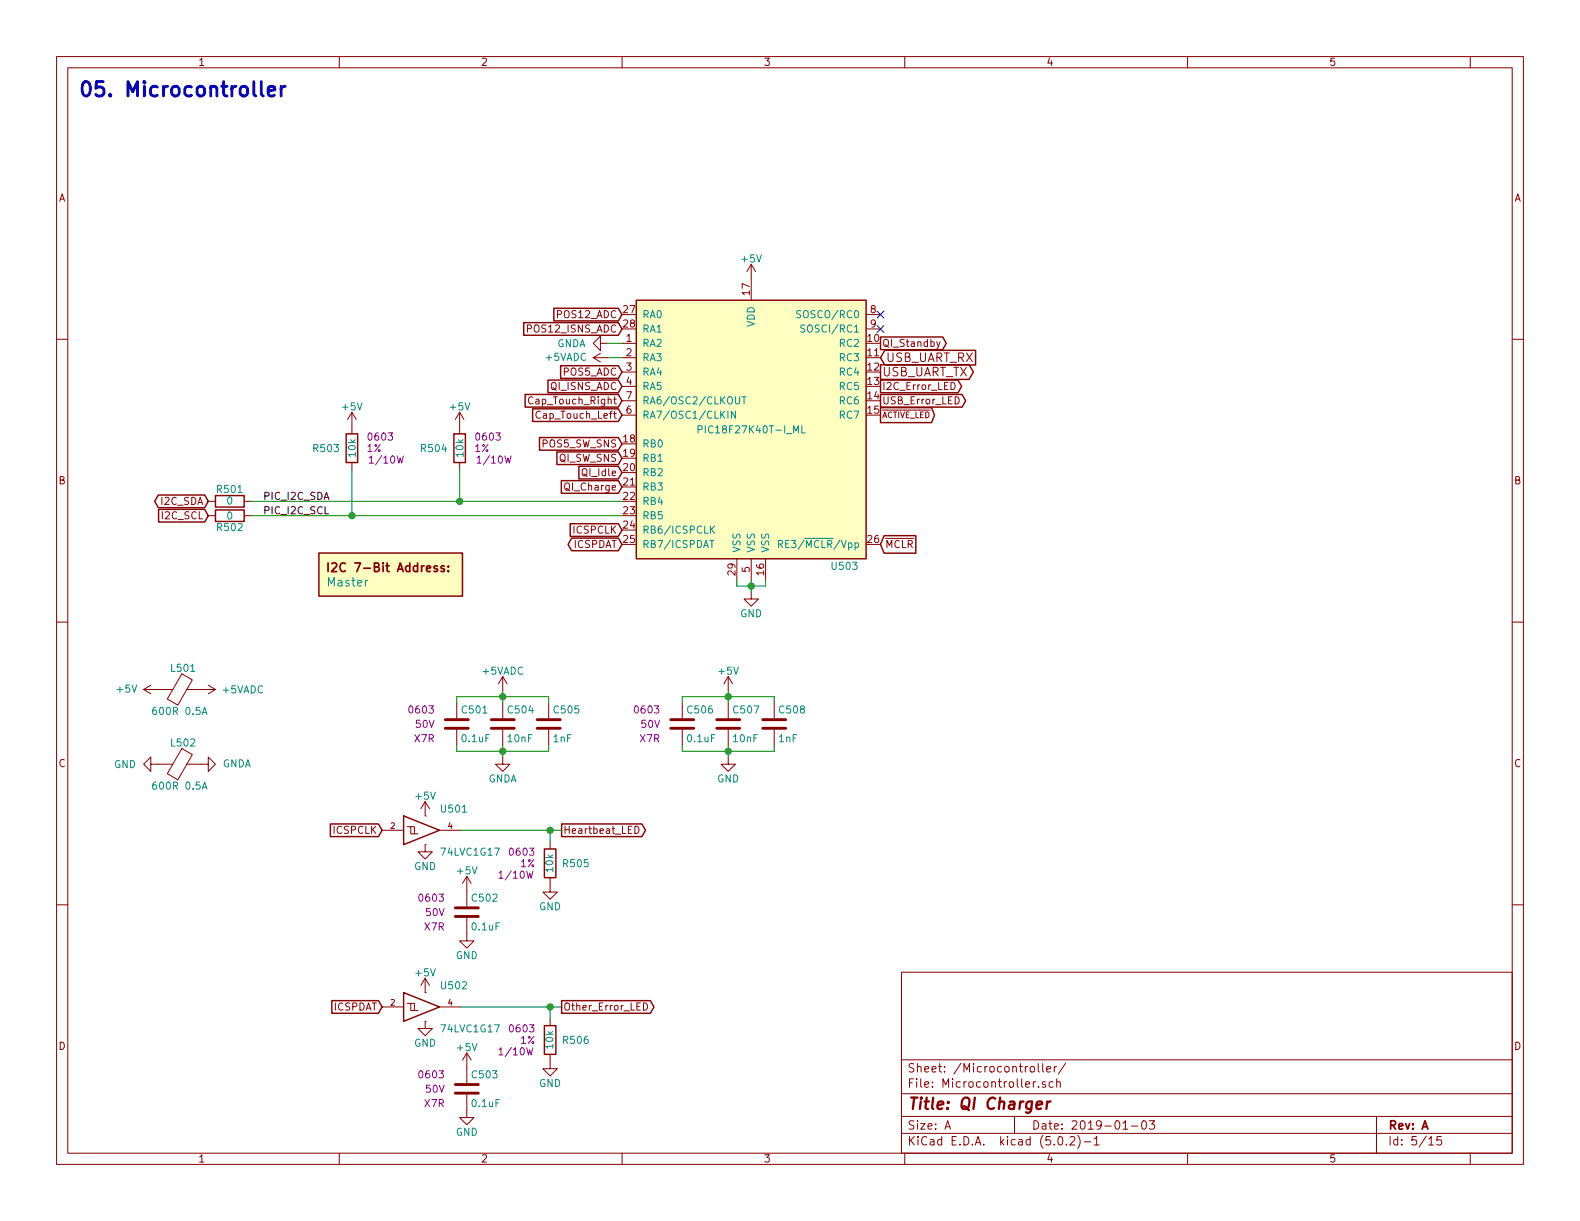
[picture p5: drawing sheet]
EESchema Schematic File Version 4
EELAYER 26 0
EELAYER END
$Descr A 11000 8500
encoding utf-8
Sheet 5 15
Title "QI Charger"
Date "2019-01-03"
Rev "A"
Comp ""
Comment1 ""
Comment2 ""
Comment3 ""
Comment4 ""
$EndDescr
$Comp
L Custom_Library:PIC18(L)F27K40T-I_ML U503
U 1 1
P 5230 2990
F 0 "U503" H 5980 2040 50  0000 R CNN
F 1 "PIC18F27K40T-I_ML" H 5230 2990 50  0000 C CNN
F 2 "Housings_DFN_QFN:QFN-28-1EP_6x6mm_Pitch0.65mm" H 5230 2990 50  0001 C CNN
F 3 "http://ww1.microchip.com/downloads/en/DeviceDoc/PIC18LF27_47K40-Data-Sheet-40001844E.pdf" H 5230 2990 50  0001 C CNN
F 4 "PIC18F27K40T-I/MLCT-ND" H 5230 2990 50  0001 C CNN "Digi-Key PN"
	1    5230 2990
	1    0    0    -1  
$EndComp
$Comp
L power:GND #PWR0145
U 1 1
P 5230 4120
F 0 "#PWR0145" H 5230 3870 50  0001 C CNN
F 1 "GND" H 5230 3970 50  0000 C CNN
F 2 "" H 5230 4120 50  0001 C CNN
F 3 "" H 5230 4120 50  0001 C CNN
	1    5230 4120
	1    0    0    -1  
$EndComp
Wire Wire Line
	5230 4120 5230 4080
Wire Wire Line
	5230 4080 5330 4080
Wire Wire Line
	5330 4080 5330 4040
Connection ~ 5230 4080
Wire Wire Line
	5230 4080 5230 4040
Wire Wire Line
	5230 4080 5130 4080
Wire Wire Line
	5130 4080 5130 4040
$Comp
L power:+5V #PWR0146
U 1 1
P 5230 1940
F 0 "#PWR0146" H 5230 1790 50  0001 C CNN
F 1 "+5V" H 5230 2080 50  0000 C CNN
F 2 "" H 5230 1940 50  0001 C CNN
F 3 "" H 5230 1940 50  0001 C CNN
	1    5230 1940
	1    0    0    -1  
$EndComp
Text GLabel 6130 3790 2    50   Input ~ 0
~MCLR
Text GLabel 4330 3790 0    50   BiDi ~ 0
ICSPDAT
Text GLabel 4330 3690 0    50   Input ~ 0
ICSPCLK
$Comp
L Custom_Library:C_Custom C?
U 1 1
P 4750 5040
AR Path="/5C1D5CD8/5C1E299E" Ref="C?"  Part="1" 
AR Path="/5C1D5CCA/5C1E299E" Ref="C506"  Part="1" 
F 0 "C506" H 4775 5140 50  0000 L CNN
F 1 "0.1uF" H 4775 4940 50  0000 L CNN
F 2 "Capacitors_SMD:C_0603" H 4788 4890 50  0001 C CNN
F 3 "" H 4775 5140 50  0001 C CNN
F 4 "0603" H 4600 5140 50  0000 R CNN "display_footprint"
F 5 "50V" H 4600 5040 50  0000 R CNN "Voltage"
F 6 "X7R" H 4600 4940 50  0000 R CNN "Dielectric"
F 7 "311-1344-1-ND" H 5175 5540 60  0001 C CNN "Digi-Key PN"
	1    4750 5040
	1    0    0    -1  
$EndComp
$Comp
L Custom_Library:C_Custom C?
U 1 1
P 5070 5040
AR Path="/5C1D5CD8/5C1E29D8" Ref="C?"  Part="1" 
AR Path="/5C1D5CCA/5C1E29D8" Ref="C507"  Part="1" 
F 0 "C507" H 5095 5140 50  0000 L CNN
F 1 "10nF" H 5095 4940 50  0000 L CNN
F 2 "Capacitors_SMD:C_0603" H 5108 4890 50  0001 C CNN
F 3 "" H 5095 5140 50  0001 C CNN
F 4 "0603" H 4920 5140 50  0001 R CNN "display_footprint"
F 5 "50V" H 4920 5040 50  0001 R CNN "Voltage"
F 6 "X7R" H 4920 4940 50  0001 R CNN "Dielectric"
F 7 "1276-1921-1-ND" H 0   0   50  0001 C CNN "Digi-Key PN"
	1    5070 5040
	1    0    0    -1  
$EndComp
$Comp
L Custom_Library:C_Custom C?
U 1 1
P 5390 5040
AR Path="/5C1D5CD8/5C1E2E7C" Ref="C?"  Part="1" 
AR Path="/5C1D5CCA/5C1E2E7C" Ref="C508"  Part="1" 
F 0 "C508" H 5415 5140 50  0000 L CNN
F 1 "1nF" H 5415 4940 50  0000 L CNN
F 2 "Capacitors_SMD:C_0603" H 5428 4890 50  0001 C CNN
F 3 "" H 5415 5140 50  0001 C CNN
F 4 "0603" H 5240 5140 50  0001 R CNN "display_footprint"
F 5 "50V" H 5240 5040 50  0001 R CNN "Voltage"
F 6 "X7R" H 5240 4940 50  0001 R CNN "Dielectric"
F 7 "1276-1018-1-ND" H 0   0   50  0001 C CNN "Digi-Key PN"
	1    5390 5040
	1    0    0    -1  
$EndComp
$Comp
L power:+5V #PWR0147
U 1 1
P 5070 4810
F 0 "#PWR0147" H 5070 4660 50  0001 C CNN
F 1 "+5V" H 5070 4950 50  0000 C CNN
F 2 "" H 5070 4810 50  0001 C CNN
F 3 "" H 5070 4810 50  0001 C CNN
	1    5070 4810
	1    0    0    -1  
$EndComp
Wire Wire Line
	5070 4810 5070 4850
Wire Wire Line
	5070 4850 4750 4850
Wire Wire Line
	4750 4850 4750 4890
Connection ~ 5070 4850
Wire Wire Line
	5070 4850 5070 4890
Wire Wire Line
	5070 4850 5390 4850
Wire Wire Line
	5390 4850 5390 4890
Wire Wire Line
	5070 5270 5070 5230
Wire Wire Line
	5070 5230 4750 5230
Wire Wire Line
	4750 5230 4750 5190
Connection ~ 5070 5230
Wire Wire Line
	5070 5230 5070 5190
Wire Wire Line
	5070 5230 5390 5230
Wire Wire Line
	5390 5230 5390 5190
$Comp
L power:GND #PWR0148
U 1 1
P 5070 5270
F 0 "#PWR0148" H 5070 5020 50  0001 C CNN
F 1 "GND" H 5070 5120 50  0000 C CNN
F 2 "" H 5070 5270 50  0001 C CNN
F 3 "" H 5070 5270 50  0001 C CNN
	1    5070 5270
	1    0    0    -1  
$EndComp
$Comp
L Custom_Library:R_Custom R?
U 1 1
P 3200 3120
AR Path="/5BB27BA3/5C1DDC4E" Ref="R?"  Part="1" 
AR Path="/5BB27BF7/5C1DDC4E" Ref="R?"  Part="1" 
AR Path="/5C1DE17A/5C1DDC4E" Ref="R?"  Part="1" 
AR Path="/5C1D5CCA/5C1DDC4E" Ref="R504"  Part="1" 
F 0 "R504" H 3120 3120 50  0000 R CNN
F 1 "10k" V 3200 3120 50  0000 C CNN
F 2 "Resistors_SMD:R_0603" H 3200 3120 50  0001 C CNN
F 3 "" H 3200 3120 50  0001 C CNN
F 4 "0603" H 3300 3200 50  0000 L CNN "display_footprint"
F 5 "1%" H 3300 3120 50  0000 L CNN "Tolerance"
F 6 "1/10W" H 3310 3040 50  0000 L CNN "Wattage"
F 7 "RHM10KADCT-ND" H 3500 3520 60  0001 C CNN "Digi-Key PN"
	1    3200 3120
	1    0    0    -1  
$EndComp
$Comp
L Custom_Library:R_Custom R?
U 1 1
P 2450 3120
AR Path="/5BB27BA3/5C1DDC59" Ref="R?"  Part="1" 
AR Path="/5BB27BF7/5C1DDC59" Ref="R?"  Part="1" 
AR Path="/5C1DE17A/5C1DDC59" Ref="R?"  Part="1" 
AR Path="/5C1D5CCA/5C1DDC59" Ref="R503"  Part="1" 
F 0 "R503" H 2370 3120 50  0000 R CNN
F 1 "10k" V 2450 3120 50  0000 C CNN
F 2 "Resistors_SMD:R_0603" H 2450 3120 50  0001 C CNN
F 3 "" H 2450 3120 50  0001 C CNN
F 4 "0603" H 2550 3200 50  0000 L CNN "display_footprint"
F 5 "1%" H 2550 3120 50  0000 L CNN "Tolerance"
F 6 "1/10W" H 2560 3040 50  0000 L CNN "Wattage"
F 7 "RHM10KADCT-ND" H 2750 3520 60  0001 C CNN "Digi-Key PN"
	1    2450 3120
	1    0    0    -1  
$EndComp
$Comp
L Custom_Library:R_Custom R?
U 1 1
P 1600 3490
AR Path="/5A2D2FD2/5C1DDC64" Ref="R?"  Part="1" 
AR Path="/5A0A8BD0/5C1DDC64" Ref="R?"  Part="1" 
AR Path="/5BB27BCC/5C1DDC64" Ref="R?"  Part="1" 
AR Path="/5BB27BF7/5C1DDC64" Ref="R?"  Part="1" 
AR Path="/5C1DE17A/5C1DDC64" Ref="R?"  Part="1" 
AR Path="/5C1D5CCA/5C1DDC64" Ref="R501"  Part="1" 
F 0 "R501" V 1680 3490 50  0000 C CNN
F 1 "0" V 1600 3490 50  0000 C CNN
F 2 "Resistors_SMD:R_0603" V 1530 3490 50  0001 C CNN
F 3 "" V 1680 3490 50  0001 C CNN
F 4 "1%" V 1340 3490 50  0001 C CNN "Tolerance"
F 5 "1/10W" V 1500 3490 50  0001 C CNN "Wattage"
F 6 "0603" V 1420 3490 50  0001 C CNN "display_footprint"
F 7 "P0.0GCT-ND" H -2340 -40 50  0001 C CNN "Digi-Key PN"
	1    1600 3490
	0    -1   -1   0   
$EndComp
$Comp
L Custom_Library:R_Custom R?
U 1 1
P 1600 3590
AR Path="/5A2D2FD2/5C1DDC6F" Ref="R?"  Part="1" 
AR Path="/5A0A8BD0/5C1DDC6F" Ref="R?"  Part="1" 
AR Path="/5BB27BCC/5C1DDC6F" Ref="R?"  Part="1" 
AR Path="/5BB27BF7/5C1DDC6F" Ref="R?"  Part="1" 
AR Path="/5C1DE17A/5C1DDC6F" Ref="R?"  Part="1" 
AR Path="/5C1D5CCA/5C1DDC6F" Ref="R502"  Part="1" 
F 0 "R502" V 1680 3590 50  0000 C CNN
F 1 "0" V 1600 3590 50  0000 C CNN
F 2 "Resistors_SMD:R_0603" V 1530 3590 50  0001 C CNN
F 3 "" V 1680 3590 50  0001 C CNN
F 4 "1%" V 1340 3590 50  0001 C CNN "Tolerance"
F 5 "1/10W" V 1500 3590 50  0001 C CNN "Wattage"
F 6 "0603" V 1420 3590 50  0001 C CNN "display_footprint"
F 7 "P0.0GCT-ND" H -2340 -40 50  0001 C CNN "Digi-Key PN"
	1    1600 3590
	0    1    1    0   
$EndComp
Wire Wire Line
	1750 3490 3200 3490
Wire Wire Line
	1750 3590 2450 3590
Wire Wire Line
	2450 3270 2450 3590
Connection ~ 2450 3590
Wire Wire Line
	3200 3270 3200 3490
Connection ~ 3200 3490
Text GLabel 1450 3490 0    50   BiDi ~ 0
I2C_SDA
Text GLabel 1450 3590 0    50   Input ~ 0
I2C_SCL
$Comp
L power:+5V #PWR?
U 1 1
P 2450 2970
AR Path="/5C1DE17A/5C1DDC80" Ref="#PWR?"  Part="1" 
AR Path="/5C1D5CCA/5C1DDC80" Ref="#PWR0153"  Part="1" 
F 0 "#PWR0153" H 2450 2820 50  0001 C CNN
F 1 "+5V" H 2450 3110 50  0000 C CNN
F 2 "" H 2450 2970 50  0001 C CNN
F 3 "" H 2450 2970 50  0001 C CNN
	1    2450 2970
	1    0    0    -1  
$EndComp
$Comp
L power:+5V #PWR?
U 1 1
P 3200 2970
AR Path="/5C1DE17A/5C1DDC86" Ref="#PWR?"  Part="1" 
AR Path="/5C1D5CCA/5C1DDC86" Ref="#PWR0154"  Part="1" 
F 0 "#PWR0154" H 3200 2820 50  0001 C CNN
F 1 "+5V" H 3200 3110 50  0000 C CNN
F 2 "" H 3200 2970 50  0001 C CNN
F 3 "" H 3200 2970 50  0001 C CNN
	1    3200 2970
	1    0    0    -1  
$EndComp
Wire Wire Line
	3200 3490 4330 3490
Wire Wire Line
	2450 3590 4330 3590
Text Label 1830 3490 0    50   ~ 0
PIC_I2C_SDA
Text Label 1830 3590 0    50   ~ 0
PIC_I2C_SCL
Wire Wire Line
	4230 2490 4330 2490
$Comp
L power:GNDA #PWR0155
U 1 1
P 4230 2390
F 0 "#PWR0155" H 4230 2140 50  0001 C CNN
F 1 "GNDA" V 4230 2240 50  0000 R CNN
F 2 "" H 4230 2390 50  0001 C CNN
F 3 "" H 4230 2390 50  0001 C CNN
	1    4230 2390
	0    1    1    0   
$EndComp
Wire Wire Line
	4230 2390 4330 2390
$Comp
L Custom_Library:C_Custom C?
U 1 1
P 3180 5040
AR Path="/5C1D5CD8/5C28FBA5" Ref="C?"  Part="1" 
AR Path="/5C1D5CCA/5C28FBA5" Ref="C501"  Part="1" 
F 0 "C501" H 3205 5140 50  0000 L CNN
F 1 "0.1uF" H 3205 4940 50  0000 L CNN
F 2 "Capacitors_SMD:C_0603" H 3218 4890 50  0001 C CNN
F 3 "" H 3205 5140 50  0001 C CNN
F 4 "0603" H 3030 5140 50  0000 R CNN "display_footprint"
F 5 "50V" H 3030 5040 50  0000 R CNN "Voltage"
F 6 "X7R" H 3030 4940 50  0000 R CNN "Dielectric"
F 7 "311-1344-1-ND" H 3605 5540 60  0001 C CNN "Digi-Key PN"
	1    3180 5040
	1    0    0    -1  
$EndComp
$Comp
L Custom_Library:C_Custom C?
U 1 1
P 3500 5040
AR Path="/5C1D5CD8/5C28FBAF" Ref="C?"  Part="1" 
AR Path="/5C1D5CCA/5C28FBAF" Ref="C504"  Part="1" 
F 0 "C504" H 3525 5140 50  0000 L CNN
F 1 "10nF" H 3525 4940 50  0000 L CNN
F 2 "Capacitors_SMD:C_0603" H 3538 4890 50  0001 C CNN
F 3 "" H 3525 5140 50  0001 C CNN
F 4 "0603" H 3350 5140 50  0001 R CNN "display_footprint"
F 5 "50V" H 3350 5040 50  0001 R CNN "Voltage"
F 6 "X7R" H 3350 4940 50  0001 R CNN "Dielectric"
F 7 "1276-1921-1-ND" H 0   0   50  0001 C CNN "Digi-Key PN"
	1    3500 5040
	1    0    0    -1  
$EndComp
$Comp
L Custom_Library:C_Custom C?
U 1 1
P 3820 5040
AR Path="/5C1D5CD8/5C28FBB9" Ref="C?"  Part="1" 
AR Path="/5C1D5CCA/5C28FBB9" Ref="C505"  Part="1" 
F 0 "C505" H 3845 5140 50  0000 L CNN
F 1 "1nF" H 3845 4940 50  0000 L CNN
F 2 "Capacitors_SMD:C_0603" H 3858 4890 50  0001 C CNN
F 3 "" H 3845 5140 50  0001 C CNN
F 4 "0603" H 3670 5140 50  0001 R CNN "display_footprint"
F 5 "50V" H 3670 5040 50  0001 R CNN "Voltage"
F 6 "X7R" H 3670 4940 50  0001 R CNN "Dielectric"
F 7 "1276-1018-1-ND" H 0   0   50  0001 C CNN "Digi-Key PN"
	1    3820 5040
	1    0    0    -1  
$EndComp
Wire Wire Line
	3500 4810 3500 4850
Wire Wire Line
	3500 4850 3180 4850
Wire Wire Line
	3180 4850 3180 4890
Connection ~ 3500 4850
Wire Wire Line
	3500 4850 3500 4890
Wire Wire Line
	3500 4850 3820 4850
Wire Wire Line
	3820 4850 3820 4890
Wire Wire Line
	3500 5270 3500 5230
Wire Wire Line
	3500 5230 3180 5230
Wire Wire Line
	3180 5230 3180 5190
Connection ~ 3500 5230
Wire Wire Line
	3500 5230 3500 5190
Wire Wire Line
	3500 5230 3820 5230
Wire Wire Line
	3820 5230 3820 5190
$Comp
L power:GNDA #PWR0156
U 1 1
P 3500 5270
F 0 "#PWR0156" H 3500 5020 50  0001 C CNN
F 1 "GNDA" H 3500 5120 50  0000 C CNN
F 2 "" H 3500 5270 50  0001 C CNN
F 3 "" H 3500 5270 50  0001 C CNN
	1    3500 5270
	1    0    0    -1  
$EndComp
$Comp
L Custom_Library:+5VADC #PWR0157
U 1 1
P 4230 2490
F 0 "#PWR0157" H 4230 2340 50  0001 C CNN
F 1 "+5VADC" V 4230 2630 50  0000 L CNN
F 2 "" H 4230 2490 50  0001 C CNN
F 3 "" H 4230 2490 50  0001 C CNN
	1    4230 2490
	0    -1   -1   0   
$EndComp
$Comp
L Custom_Library:+5VADC #PWR0158
U 1 1
P 3500 4810
F 0 "#PWR0158" H 3500 4660 50  0001 C CNN
F 1 "+5VADC" H 3500 4950 50  0000 C CNN
F 2 "" H 3500 4810 50  0001 C CNN
F 3 "" H 3500 4810 50  0001 C CNN
	1    3500 4810
	1    0    0    -1  
$EndComp
$Comp
L Device:Ferrite_Bead L?
U 1 1
P 1250 4800
AR Path="/5C1D5CD8/5C291847" Ref="L?"  Part="1" 
AR Path="/5C1D5CCA/5C291847" Ref="L501"  Part="1" 
F 0 "L501" V 1100 4825 50  0000 C CNN
F 1 "600R 0.5A" V 1400 4800 50  0000 C CNN
F 2 "Inductors_SMD:L_0603" V 1180 4800 50  0001 C CNN
F 3 "~" H 1250 4800 50  0001 C CNN
F 4 "732-2389-1-ND" H -8280 1040 50  0001 C CNN "Digi-Key PN"
	1    1250 4800
	0    1    1    0   
$EndComp
$Comp
L Custom_Library:+5VADC #PWR0159
U 1 1
P 1400 4800
F 0 "#PWR0159" H 1400 4650 50  0001 C CNN
F 1 "+5VADC" V 1400 4940 50  0000 L CNN
F 2 "" H 1400 4800 50  0001 C CNN
F 3 "" H 1400 4800 50  0001 C CNN
	1    1400 4800
	0    1    1    0   
$EndComp
$Comp
L power:+5V #PWR0160
U 1 1
P 1100 4800
F 0 "#PWR0160" H 1100 4650 50  0001 C CNN
F 1 "+5V" V 1100 4940 50  0000 L CNN
F 2 "" H 1100 4800 50  0001 C CNN
F 3 "" H 1100 4800 50  0001 C CNN
	1    1100 4800
	0    -1   -1   0   
$EndComp
$Comp
L Device:Ferrite_Bead L?
U 1 1
P 1250 5320
AR Path="/5C1D5CD8/5C2926B8" Ref="L?"  Part="1" 
AR Path="/5C1D5CCA/5C2926B8" Ref="L502"  Part="1" 
F 0 "L502" V 1100 5345 50  0000 C CNN
F 1 "600R 0.5A" V 1400 5320 50  0000 C CNN
F 2 "Inductors_SMD:L_0603" V 1180 5320 50  0001 C CNN
F 3 "~" H 1250 5320 50  0001 C CNN
F 4 "732-2389-1-ND" H -8280 1560 50  0001 C CNN "Digi-Key PN"
	1    1250 5320
	0    1    1    0   
$EndComp
$Comp
L power:GND #PWR0161
U 1 1
P 1100 5320
F 0 "#PWR0161" H 1100 5070 50  0001 C CNN
F 1 "GND" V 1100 5170 50  0000 R CNN
F 2 "" H 1100 5320 50  0001 C CNN
F 3 "" H 1100 5320 50  0001 C CNN
	1    1100 5320
	0    1    1    0   
$EndComp
$Comp
L power:GNDA #PWR0162
U 1 1
P 1400 5320
F 0 "#PWR0162" H 1400 5070 50  0001 C CNN
F 1 "GNDA" V 1400 5170 50  0000 R CNN
F 2 "" H 1400 5320 50  0001 C CNN
F 3 "" H 1400 5320 50  0001 C CNN
	1    1400 5320
	0    -1   -1   0   
$EndComp
Text GLabel 6130 2890 2    40   Output ~ 0
~ACTIVE_LED
Text GLabel 6130 2690 2    50   Output ~ 0
I2C_Error_LED
Text GLabel 3910 5780 2    50   Output ~ 0
Heartbeat_LED
Text GLabel 6130 2790 2    50   Output ~ 0
USB_Error_LED
Text GLabel 3910 7010 2    50   Output ~ 0
Other_Error_LED
Text GLabel 4330 3090 0    50   Input ~ 0
POS5_SW_SNS
Text GLabel 6130 2590 2    60   Output ~ 0
USB_UART_TX
Text GLabel 6130 2490 2    60   Input ~ 0
USB_UART_RX
Text GLabel 4330 3190 0    50   Input ~ 0
QI_SW_SNS
Text GLabel 4330 3390 0    50   Input ~ 0
QI_Charge
Text GLabel 4330 3290 0    50   Input ~ 0
QI_Idle
Text GLabel 4330 2290 0    50   Input ~ 0
POS12_ISNS_ADC
Text GLabel 4330 2590 0    50   Input ~ 0
POS5_ADC
Text GLabel 4330 2690 0    50   Input ~ 0
QI_ISNS_ADC
Text GLabel 4330 2190 0    50   Input ~ 0
POS12_ADC
Text GLabel 6130 2390 2    50   Output ~ 0
QI_Standby
$Comp
L Custom_Library:74LVC1G17_Power U501
U 1 1
P 2960 5780
F 0 "U501" H 3060 5930 50  0000 L CNN
F 1 "74LVC1G17" H 3060 5630 50  0000 L CNN
F 2 "TO_SOT_Packages_SMD:SOT-353_SC-70-5" H 2960 5780 50  0001 C CNN
F 3 "http://www.ti.com/lit/sg/scyt129e/scyt129e.pdf" H 3060 5930 50  0001 C CNN
F 4 "296-11934-1-ND" H 2960 5780 50  0001 C CNN "Digi-Key PN"
	1    2960 5780
	1    0    0    -1  
$EndComp
$Comp
L Custom_Library:R_Custom R?
U 1 1
P 3830 6010
AR Path="/5BB27BA3/5C30DC16" Ref="R?"  Part="1" 
AR Path="/5BB27BF7/5C30DC16" Ref="R?"  Part="1" 
AR Path="/5C1DE17A/5C30DC16" Ref="R?"  Part="1" 
AR Path="/5C1D5CCA/5C30DC16" Ref="R505"  Part="1" 
F 0 "R505" H 3750 6010 50  0000 R CNN
F 1 "10k" V 3830 6010 50  0000 C CNN
F 2 "Resistors_SMD:R_0603" H 3830 6010 50  0001 C CNN
F 3 "" H 3830 6010 50  0001 C CNN
F 4 "0603" H 3930 6090 50  0000 L CNN "display_footprint"
F 5 "1%" H 3930 6010 50  0000 L CNN "Tolerance"
F 6 "1/10W" H 3940 5930 50  0000 L CNN "Wattage"
F 7 "RHM10KADCT-ND" H 4130 6410 60  0001 C CNN "Digi-Key PN"
	1    3830 6010
	-1   0    0    -1  
$EndComp
Wire Wire Line
	3830 5860 3830 5780
Wire Wire Line
	3830 5780 3210 5780
$Comp
L power:+5V #PWR0163
U 1 1
P 2960 5680
F 0 "#PWR0163" H 2960 5530 50  0001 C CNN
F 1 "+5V" H 2960 5820 50  0000 C CNN
F 2 "" H 2960 5680 50  0001 C CNN
F 3 "" H 2960 5680 50  0001 C CNN
	1    2960 5680
	1    0    0    -1  
$EndComp
$Comp
L power:GND #PWR0164
U 1 1
P 2960 5880
F 0 "#PWR0164" H 2960 5630 50  0001 C CNN
F 1 "GND" H 2960 5730 50  0000 C CNN
F 2 "" H 2960 5880 50  0001 C CNN
F 3 "" H 2960 5880 50  0001 C CNN
	1    2960 5880
	1    0    0    -1  
$EndComp
Wire Wire Line
	3910 5780 3830 5780
Connection ~ 3830 5780
$Comp
L power:GND #PWR0165
U 1 1
P 3830 6160
F 0 "#PWR0165" H 3830 5910 50  0001 C CNN
F 1 "GND" H 3830 6010 50  0000 C CNN
F 2 "" H 3830 6160 50  0001 C CNN
F 3 "" H 3830 6160 50  0001 C CNN
	1    3830 6160
	1    0    0    -1  
$EndComp
$Comp
L Custom_Library:C_Custom C?
U 1 1
P 3250 6350
AR Path="/5C1D5CD8/5C311282" Ref="C?"  Part="1" 
AR Path="/5C1D5CCA/5C311282" Ref="C502"  Part="1" 
F 0 "C502" H 3275 6450 50  0000 L CNN
F 1 "0.1uF" H 3275 6250 50  0000 L CNN
F 2 "Capacitors_SMD:C_0603" H 3288 6200 50  0001 C CNN
F 3 "" H 3275 6450 50  0001 C CNN
F 4 "0603" H 3100 6450 50  0000 R CNN "display_footprint"
F 5 "50V" H 3100 6350 50  0000 R CNN "Voltage"
F 6 "X7R" H 3100 6250 50  0000 R CNN "Dielectric"
F 7 "311-1344-1-ND" H 3675 6850 60  0001 C CNN "Digi-Key PN"
	1    3250 6350
	1    0    0    -1  
$EndComp
$Comp
L power:GND #PWR0166
U 1 1
P 3250 6500
F 0 "#PWR0166" H 3250 6250 50  0001 C CNN
F 1 "GND" H 3250 6350 50  0000 C CNN
F 2 "" H 3250 6500 50  0001 C CNN
F 3 "" H 3250 6500 50  0001 C CNN
	1    3250 6500
	1    0    0    -1  
$EndComp
$Comp
L power:+5V #PWR0167
U 1 1
P 3250 6200
F 0 "#PWR0167" H 3250 6050 50  0001 C CNN
F 1 "+5V" H 3250 6340 50  0000 C CNN
F 2 "" H 3250 6200 50  0001 C CNN
F 3 "" H 3250 6200 50  0001 C CNN
	1    3250 6200
	1    0    0    -1  
$EndComp
Text GLabel 2660 5780 0    50   Input ~ 0
ICSPCLK
$Comp
L Custom_Library:74LVC1G17_Power U502
U 1 1
P 2960 7010
F 0 "U502" H 3060 7160 50  0000 L CNN
F 1 "74LVC1G17" H 3060 6860 50  0000 L CNN
F 2 "TO_SOT_Packages_SMD:SOT-353_SC-70-5" H 2960 7010 50  0001 C CNN
F 3 "http://www.ti.com/lit/sg/scyt129e/scyt129e.pdf" H 3060 7160 50  0001 C CNN
F 4 "296-11934-1-ND" H 2960 7010 50  0001 C CNN "Digi-Key PN"
	1    2960 7010
	1    0    0    -1  
$EndComp
$Comp
L Custom_Library:R_Custom R?
U 1 1
P 3830 7240
AR Path="/5BB27BA3/5C31317F" Ref="R?"  Part="1" 
AR Path="/5BB27BF7/5C31317F" Ref="R?"  Part="1" 
AR Path="/5C1DE17A/5C31317F" Ref="R?"  Part="1" 
AR Path="/5C1D5CCA/5C31317F" Ref="R506"  Part="1" 
F 0 "R506" H 3750 7240 50  0000 R CNN
F 1 "10k" V 3830 7240 50  0000 C CNN
F 2 "Resistors_SMD:R_0603" H 3830 7240 50  0001 C CNN
F 3 "" H 3830 7240 50  0001 C CNN
F 4 "0603" H 3930 7320 50  0000 L CNN "display_footprint"
F 5 "1%" H 3930 7240 50  0000 L CNN "Tolerance"
F 6 "1/10W" H 3940 7160 50  0000 L CNN "Wattage"
F 7 "RHM10KADCT-ND" H 4130 7640 60  0001 C CNN "Digi-Key PN"
	1    3830 7240
	-1   0    0    -1  
$EndComp
Wire Wire Line
	3830 7090 3830 7010
Wire Wire Line
	3830 7010 3210 7010
$Comp
L power:+5V #PWR0168
U 1 1
P 2960 6910
F 0 "#PWR0168" H 2960 6760 50  0001 C CNN
F 1 "+5V" H 2960 7050 50  0000 C CNN
F 2 "" H 2960 6910 50  0001 C CNN
F 3 "" H 2960 6910 50  0001 C CNN
	1    2960 6910
	1    0    0    -1  
$EndComp
$Comp
L power:GND #PWR0169
U 1 1
P 2960 7110
F 0 "#PWR0169" H 2960 6860 50  0001 C CNN
F 1 "GND" H 2960 6960 50  0000 C CNN
F 2 "" H 2960 7110 50  0001 C CNN
F 3 "" H 2960 7110 50  0001 C CNN
	1    2960 7110
	1    0    0    -1  
$EndComp
Wire Wire Line
	3910 7010 3830 7010
Connection ~ 3830 7010
$Comp
L power:GND #PWR0170
U 1 1
P 3830 7390
F 0 "#PWR0170" H 3830 7140 50  0001 C CNN
F 1 "GND" H 3830 7240 50  0000 C CNN
F 2 "" H 3830 7390 50  0001 C CNN
F 3 "" H 3830 7390 50  0001 C CNN
	1    3830 7390
	1    0    0    -1  
$EndComp
$Comp
L Custom_Library:C_Custom C?
U 1 1
P 3250 7580
AR Path="/5C1D5CD8/5C3131A0" Ref="C?"  Part="1" 
AR Path="/5C1D5CCA/5C3131A0" Ref="C503"  Part="1" 
F 0 "C503" H 3275 7680 50  0000 L CNN
F 1 "0.1uF" H 3275 7480 50  0000 L CNN
F 2 "Capacitors_SMD:C_0603" H 3288 7430 50  0001 C CNN
F 3 "" H 3275 7680 50  0001 C CNN
F 4 "0603" H 3100 7680 50  0000 R CNN "display_footprint"
F 5 "50V" H 3100 7580 50  0000 R CNN "Voltage"
F 6 "X7R" H 3100 7480 50  0000 R CNN "Dielectric"
F 7 "311-1344-1-ND" H 3675 8080 60  0001 C CNN "Digi-Key PN"
	1    3250 7580
	1    0    0    -1  
$EndComp
$Comp
L power:GND #PWR0171
U 1 1
P 3250 7730
F 0 "#PWR0171" H 3250 7480 50  0001 C CNN
F 1 "GND" H 3250 7580 50  0000 C CNN
F 2 "" H 3250 7730 50  0001 C CNN
F 3 "" H 3250 7730 50  0001 C CNN
	1    3250 7730
	1    0    0    -1  
$EndComp
$Comp
L power:+5V #PWR0172
U 1 1
P 3250 7430
F 0 "#PWR0172" H 3250 7280 50  0001 C CNN
F 1 "+5V" H 3250 7570 50  0000 C CNN
F 2 "" H 3250 7430 50  0001 C CNN
F 3 "" H 3250 7430 50  0001 C CNN
	1    3250 7430
	1    0    0    -1  
$EndComp
Text GLabel 2660 7010 0    50   Input ~ 0
ICSPDAT
Text GLabel 4330 2890 0    50   Input ~ 0
Cap_Touch_Left
Text GLabel 4330 2790 0    50   Input ~ 0
Cap_Touch_Right
$Comp
L Custom_Library:I2C_Address DOC501
U 1 1
P 2720 4050
F 0 "DOC501" H 2720 4300 60  0001 C CNN
F 1 "Master" H 2270 4050 60  0000 L CNN
F 2 "" H 2720 4400 60  0001 C CNN
F 3 "" H 2720 4400 60  0001 C CNN
	1    2720 4050
	1    0    0    -1  
$EndComp
NoConn ~ 6130 2190
NoConn ~ 6130 2290
Text Notes 540  690  0    100  ~ 20
05. Microcontroller
$EndSCHEMATC
